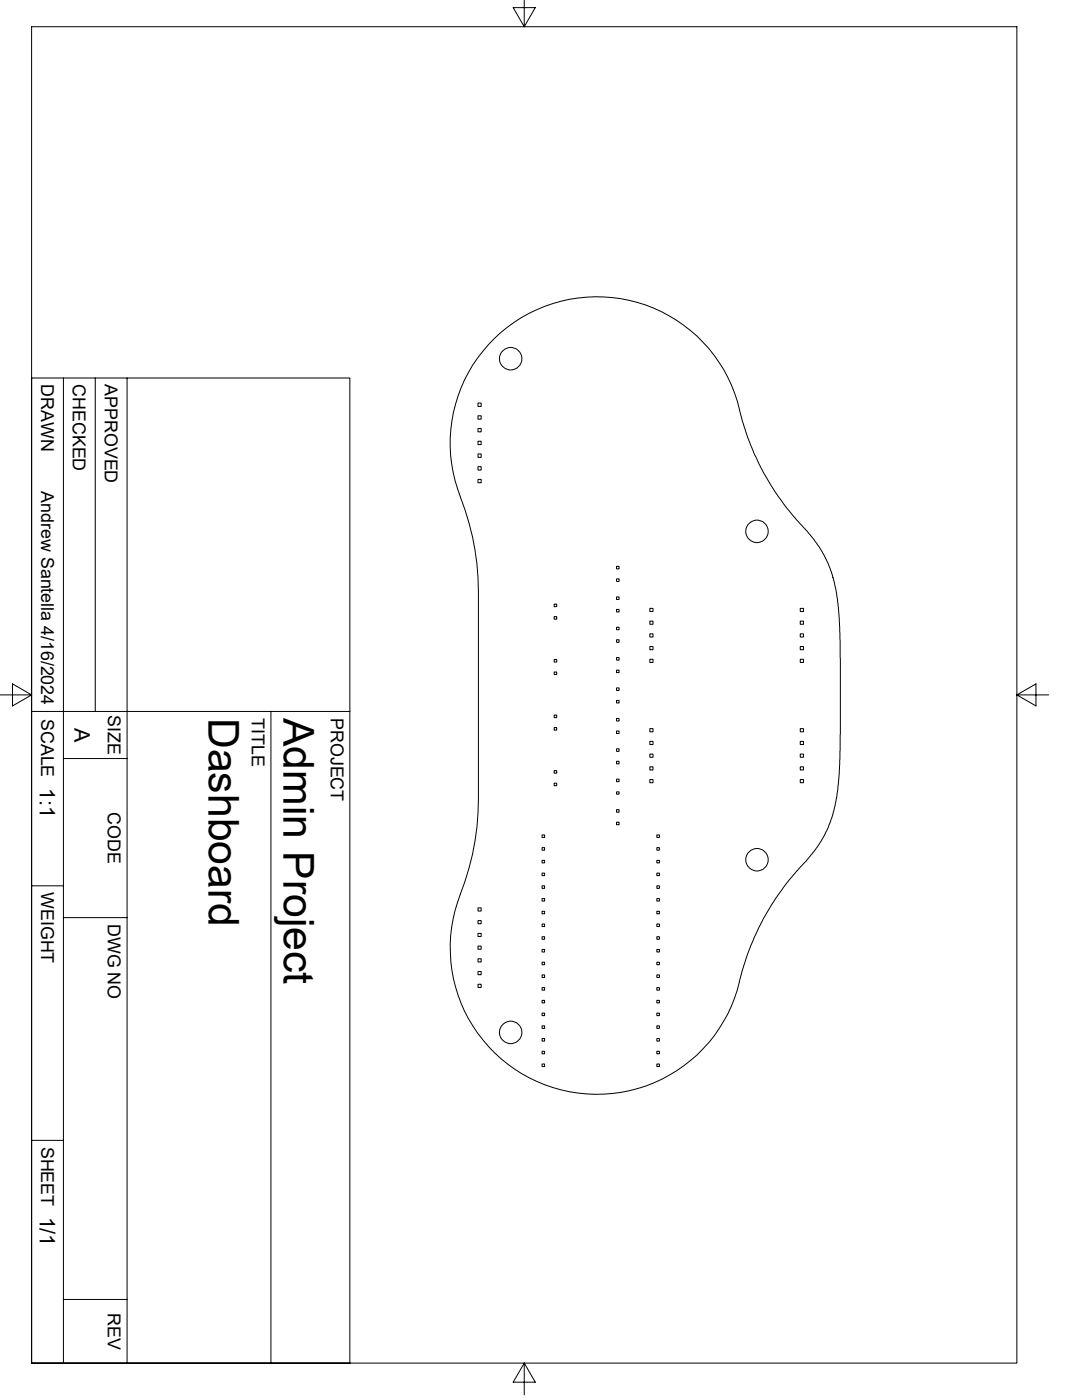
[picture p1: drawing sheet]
<svg xmlns="http://www.w3.org/2000/svg" width="216mm" height="279mm" viewBox="0 0 216 279" stroke-linecap="round" stroke-linejoin="round" font-family="sans-serif">
<g fill="none" stroke="#000" stroke-width=".2">
<path d="M6.3 5.3h196.6v266.7h-196.6zM104.6 0v5.3l2.2-3.8h-4.4l2.2 3.8M6.3 75.4h63.5v196.6h-63.5zM12.7 75.4v196.6M19 75.4v66.6M25.4 75.4v196.6M95.4 93.1h.6v.7h-.6zM95.4 90.6h.6v.7h-.6zM95.4 85.5h.6v.7h-.6zM95.4 80.4h.6v.7h-.6zM95.4 83h.6v.7h-.6zM95.4 88.1h.6v.6h-.6z"/>
<path d="M95.4 95.7h.6v.7h-.6zM147.5 81.7l1.7 5.6 1.4 3.5 1.8 3.7 2.4 3.9 2.2 3 4.1 4.7 1.9 2.4 1.3 2.1 1.4 2.9 1 3.7 .5 3.3 .4 4.6 .1 6.4v14.9l-.2 7.9-.5 4.4-1.1 4.6-1.4 3.5-1.4 2.2-2.2 2.8-3.9 4.4-2.2 3-2.4 3.9-1.8 3.8-1.1 2.7-1.3 3.9-.7 2.4M147.5 81.7a29.3 29.3 0 0 0-37.2-21.1 29.3 29.3 0 0 0-18.4 38.6 51.4 51.4 0 0 1 3.6 18.8v41.6a54.2 54.2 0 0 1-4.2 20.4 29.2 29.2 0 0 0 19.8 37.3 29.2 29.2 0 0 0 36.4-21.3M123 115.5h.5v.5h-.5zM123 113h.5v.5h-.5zM123 119.1h.5v.5h-.5zM0 138.7h6.3l-3.8 2.2v-4.4l3.8 2.2M110.6 123.1h.5v.5h-.5zM110.6 120.6h.5v.5h-.5zM110.6 134.1h.5v.5h-.5zM110.6 131.6h.5v.5h-.5zM123 133.7h.5v.5h-.5z"/>
<path d="M123 131.2h.5v.5h-.5zM123 121.6h.5v.5h-.5zM123 127.7h.5v.5h-.5zM123 125.2h.5v.5h-.5zM123 139.8h.5v.5h-.5zM123 137.3h.5v.5h-.5zM129.7 131.6h.6v.6h-.6zM129.7 129h.6v.7h-.6zM129.7 124h.6v.6h-.6zM129.7 121.4h.6v.6h-.6zM129.7 126.5h.6v.6h-.6zM159.7 121.4h.6v.6h-.6z"/>
<path d="M159.7 124h.6v.6h-.6zM159.7 126.5h.6v.6h-.6zM159.7 129h.6v.7h-.6zM159.7 131.6h.6v.6h-.6zM202.9 138.7l3.8-2.2v4.4l-3.8-2.2h6.4M6.3 142h63.5M12.7 151.4h12.7M54.1 142v130M110.6 145.2h.5v.5h-.5zM110.6 142.7h.5v.5h-.5zM110.6 156.3h.5v.5h-.5zM110.6 153.8h.5v.5h-.5z"/>
<path d="M123 145.9h.5v.5h-.5zM123 143.4h.5v.5h-.5zM123 158h.5v.5h-.5zM123 155.5h.5v.5h-.5zM123 151.9h.5v.5h-.5zM123 149.4h.5v.5h-.5zM129.7 155.6h.6v.6h-.6zM129.7 153h.6v.7h-.6zM129.7 148h.6v.6h-.6zM129.7 145.4h.6v.6h-.6zM129.7 150.5h.6v.6h-.6zM159.7 145.4h.6v.6h-.6z"/>
<path d="M159.7 148h.6v.6h-.6zM159.7 150.5h.6v.6h-.6zM159.7 153h.6v.7h-.6zM159.7 155.6h.6v.6h-.6zM6.3 176.8h6.4M108.2 166.6h.5v.5h-.5zM108.2 169.2h.5v.5h-.5zM108.2 171.7h.5v.5h-.5zM108.2 174.2h.5v.6h-.5zM108.2 176.8h.5v.5h-.5zM108.2 179.3h.5v.5h-.5zM123 164.1h.5v.5h-.5z"/>
<path d="M123 161.6h.5v.5h-.5zM131.1 166.6h.5v.5h-.5zM131.1 179.3h.5v.5h-.5zM131.1 176.8h.5v.5h-.5zM131.1 174.2h.5v.6h-.5zM131.1 171.7h.5v.5h-.5zM131.1 169.2h.5v.5h-.5zM12.7 183.1h12.7M95.4 183.7h.6v.7h-.6zM95.4 186.3h.6v.6h-.6zM95.4 188.8h.6v.6h-.6zM95.4 191.3h.6v.7h-.6z"/>
<path d="M95.4 193.9h.6v.6h-.6zM95.4 196.4h.6v.7h-.6zM95.4 181.2h.6v.6h-.6zM108.2 181.9h.5v.5h-.5zM108.2 184.4h.5v.5h-.5zM108.2 186.9h.5v.6h-.5zM108.2 189.5h.5v.5h-.5zM108.2 192h.5v.5h-.5zM108.2 194.6h.5v.5h-.5zM108.2 197.1h.5v.5h-.5zM108.2 199.6h.5v.6h-.5zM131.1 199.6h.5v.6h-.5z"/>
<path d="M131.1 197.1h.5v.5h-.5zM131.1 194.6h.5v.5h-.5zM131.1 192h.5v.5h-.5zM131.1 189.5h.5v.5h-.5zM131.1 186.9h.5v.6h-.5zM131.1 184.4h.5v.5h-.5zM131.1 181.9h.5v.5h-.5zM108.2 202.2h.5v.5h-.5zM108.2 204.7h.5v.5h-.5zM108.2 207.3h.5v.5h-.5zM108.2 209.8h.5v.5h-.5zM108.2 212.3h.5v.6h-.5z"/>
<path d="M131.1 212.3h.5v.6h-.5zM131.1 209.8h.5v.5h-.5zM131.1 207.3h.5v.5h-.5zM131.1 204.7h.5v.5h-.5zM131.1 202.2h.5v.5h-.5zM6.3 227.6h6.4M12.7 259.3h12.7M104.6 272l-2.2 3.8h4.4l-2.2-3.8v6.4"/>
<circle cx="101.9" cy="71.6" r="2.24"/>
<circle cx="151" cy="106" r="2.24"/>
<circle cx="151" cy="171.6" r="2.24"/>
<circle cx="101.9" cy="206" r="2.24"/>
</g>
<g font-size="8.5">
<text x="41.6" y="143.3" transform="rotate(90 41.6 143.3)">Dashboard</text>
<text x="56.6" y="143.3" transform="rotate(90 56.6 143.3)">Admin Project</text>
</g>
<g font-size="4.3">
<text x="14.9" y="145.2" transform="rotate(90 14.9 145.2)">A</text>
<text x="8" y="157.2" transform="rotate(90 8 157.2)">1:1</text>
<text x="8" y="242.8" transform="rotate(90 8 242.8)">1/1</text>
</g>
<g font-size="3.6">
<text x="8.2" y="76.7" transform="rotate(90 8.2 76.7)">DRAWN</text>
<text x="14.6" y="76.7" transform="rotate(90 14.6 76.7)">CHECKED</text>
<text x="20.9" y="76.7" transform="rotate(90 20.9 76.7)">APPROVED</text>
<text x="8.2" y="98" transform="rotate(90 8.2 98)">Andrew Santella 4/16/2024</text>
<text x="8.2" y="143.5" transform="rotate(90 8.2 143.5)">SCALE</text>
<text x="21.5" y="142.8" transform="rotate(90 21.5 142.8)">SIZE</text>
<text x="50.2" y="143.3" transform="rotate(90 50.2 143.3)">TITLE</text>
<text x="66" y="143.3" transform="rotate(90 66 143.3)">PROJECT</text>
<text x="21.5" y="162.1" transform="rotate(90 21.5 162.1)">CODE</text>
<text x="8.2" y="178.1" transform="rotate(90 8.2 178.1)">WEIGHT</text>
<text x="21.5" y="184.4" transform="rotate(90 21.5 184.4)">DWG NO</text>
<text x="8.2" y="228.8" transform="rotate(90 8.2 228.8)">SHEET</text>
<text x="21.5" y="262" transform="rotate(90 21.5 262)">REV</text>
</g>
</svg>
